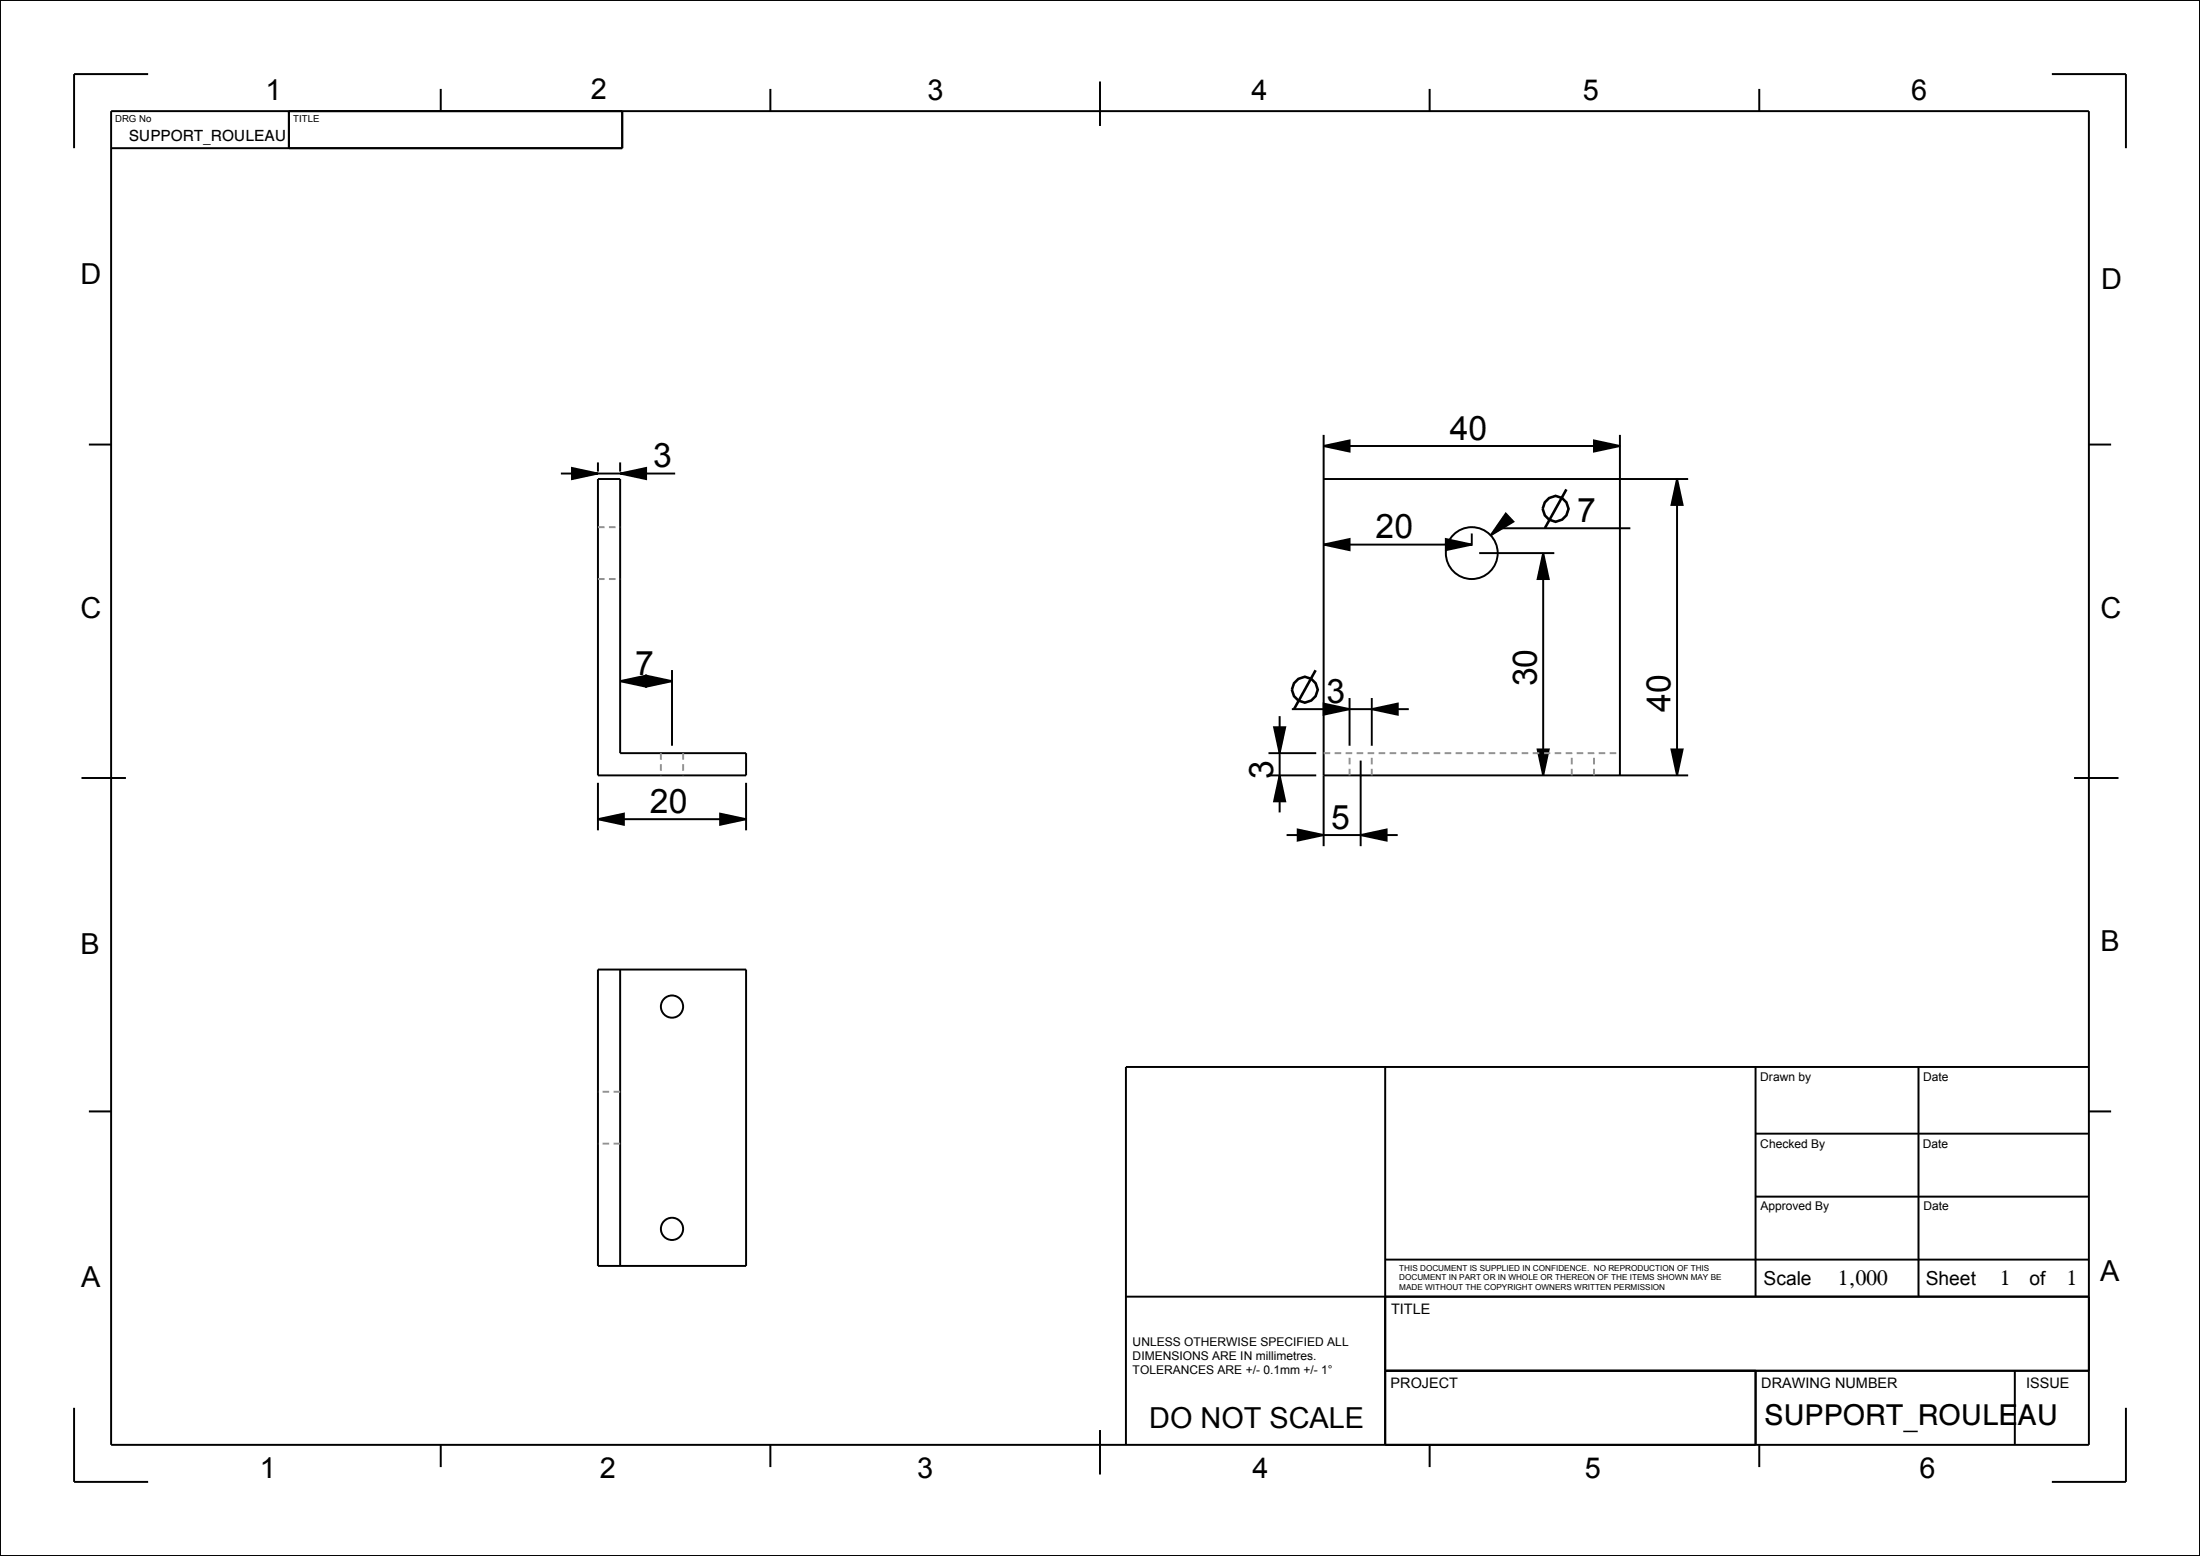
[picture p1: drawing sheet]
<svg xmlns="http://www.w3.org/2000/svg" width="297mm" height="210mm" viewBox="0 0 297 210" stroke-linecap="round" stroke-linejoin="round" font-family="sans-serif">
<g fill="#000">
<path d="M77.2 63.2l3.5 .7-3.5 .8zM83.7 63.9l3.5-.7v1.5zM178.7 60.2l3.5-.8v1.5zM178.7 73.5l3.5-.8v1.5zM195.2 72.7l3.5 .8-3.5 .7zM203.3 69.3l1 1.1-3.1 1.9zM208.3 74.6l.8 3.5h-1.5zM215.2 59.4l3.5 .8-3.5 .7zM226.4 64.6l.8 3.5h-1.5zM83.7 91.9l3.5-.7v1.5zM87.2 91.2l3.5 .7-3.5 .8zM178.7 95l3.5 .7-3.5 .8z"/>
<path d="M185.2 95.7l3.5-.7v1.5zM80.7 110.6l3.5-.8v1.5zM97.2 109.8l3.5 .8-3.5 .7zM172 98.1h1.5l-.8 3.5zM172.7 104.6l.8 3.5h-1.5zM175.2 112l3.5 .7-3.5 .8zM183.7 112.7l3.5-.7v1.5zM207.6 101.1h1.5l-.8 3.5zM225.7 101.1h1.5l-.8 3.5z"/>
</g>
<g fill="none" stroke="#000" stroke-width=".26">
<path d="M0 0h297v210h-297zM15 15h267v180h-267zM20 10h-10v10M39 15v5M59.5 12v3M84 15v5h-69M104 12v3M148.5 11v6M193 12v3M237.5 12v3M277 10h10v10M178.7 58.7v55.5"/>
<path d="M215.2 59.4l3.5 .8-3.5 .7zM218.7 58.7v45.9M12 60h3M75.7 63.9h15.4M77.2 63.2l3.5 .7-3.5 .8zM80.7 64.6h3v37h17v3h-20zM80.7 62.4v1.2M83.7 63.9l3.5-.7v1.5zM83.7 62.4v1.2M178.7 60.2l3.5-.8v1.5zM178.7 73.5l3.5-.8v1.5zM178.7 64.6h49.2"/>
<path d="M178.7 73.5h20M178.7 60.2h40M195.2 72.7l3.5 .8-3.5 .7zM198.7 72v1.6M199.7 74.6h10.1M203.3 69.3l1 1.1-3.1 1.9zM208.3 74.6l.8 3.5h-1.5zM208.3 74.6v30M220.1 71.3h-17.8l-1.1 1M226.4 64.6l.8 3.5h-1.5zM226.4 64.6v40M282 60h3"/>
<path d="M83.7 91.9l3.5-.7v1.5zM83.7 91.9h7M87.2 91.2l3.5 .7-3.5 .8zM90.7 90.4v10.2M172 98.1h1.5l-.8 3.5zM172.7 96.6v13M174.4 95.7h15.8M178.7 95l3.5 .7-3.5 .8zM182.2 94.2v6.4M185.2 95.7l3.5-.7v1.5zM185.2 94.2v6.4M11 105h6"/>
<path d="M80.7 110.6l3.5-.8v1.5zM80.7 110.6h20M80.7 105.6v6.5M97.2 109.8l3.5 .8-3.5 .7zM100.7 105.6v6.5M171.2 104.6h6.5M171.2 101.6h6.5M172.7 104.6l.8 3.5h-1.5zM173.7 112.7h15M175.2 112l3.5 .7-3.5 .8zM178.7 104.6h49.2M183.7 112.7l3.5-.7v1.5z"/>
<path d="M183.7 102.6v11.6M207.6 101.1h1.5l-.8 3.5zM225.7 101.1h1.5l-.8 3.5zM280 105h6M80.7 130.9h20v40h-20zM83.7 130.9v40M12 150h3M187 144v51M237 144v31M237 153h45M259 144v31M282 144h-130v51"/>
<path d="M282 150h3M152 175h130M187 170h95M237 161.5h45M10 190v10h10M59.5 195v3M104 195v3M148.5 193v6M193 195v3M237 185v10M237.5 195v3M272 185v10"/>
<path d="M282 185h-95M287 190v10h-10"/>
<circle cx="198.7" cy="74.6" r="3.5"/>
<circle cx="90.7" cy="135.9" r="1.5"/>
<circle cx="90.7" cy="165.9" r="1.5"/>
</g>
<g fill="none" stroke="#000" stroke-width=".35">
<path d="M211.5 66l-3 5.3M177.6 90.5l-2.9 5.2"/>
<circle cx="210" cy="68.7" r="1.72"/>
<circle cx="176.1" cy="93.1" r="1.72"/>
</g>
<path d="M80.7 78.1h3M80.7 71.1h3M89.2 101.6v3M92.2 101.6v3M178.7 101.6h40M182.2 104.6v-3M185.2 104.6v-3M212.2 104.6v-3M215.2 104.6v-3M83.7 154.4h-3M83.7 147.4h-3" fill="none" stroke="#96948a" stroke-width=".26" stroke-dasharray=".9 .6" stroke-linecap="butt"/>
<g font-size="4.5">
<text x="195.7" y="59.3">40</text>
<text x="88.2" y="63">3</text>
<text x="212.9" y="70.4">7</text>
<text x="185.7" y="72.6">20</text>
<text x="85.7" y="91.1">7</text>
<text x="179.1" y="94.8">3</text>
<text x="207.5" y="92.6" transform="rotate(-90 207.5 92.6)">30</text>
<text x="225.5" y="96.1" transform="rotate(-90 225.5 96.1)">40</text>
<text x="171.9" y="105.2" transform="rotate(-90 171.9 105.2)">3</text>
<text x="87.7" y="109.7">20</text>
<text x="179.7" y="111.8">5</text>
</g>
<g font-size="3.9">
<text x="35.8" y="13.4">1</text>
<text x="79.8" y="13.4">2</text>
<text x="125.2" y="13.5">3</text>
<text x="169" y="13.4">4</text>
<text x="213.7" y="13.4">5</text>
<text x="258" y="13.4">6</text>
<text x="10.9" y="38.4">D</text>
<text x="283.7" y="39">D</text>
<text x="10.9" y="83.4">C</text>
<text x="283.6" y="83.4">C</text>
<text x="10.9" y="128.7">B</text>
<text x="283.6" y="128.4">B</text>
<text x="11" y="173.6">A</text>
<text x="283.5" y="172.8">A</text>
<text x="155.1" y="192.7">DO NOT SCALE</text>
<text x="238.2" y="192.3">SUPPORT_ROULEAU</text>
<text x="35.1" y="199.5">1</text>
<text x="81" y="199.5">2</text>
<text x="123.8" y="199.5">3</text>
<text x="169.1" y="199.5">4</text>
<text x="213.9" y="199.5">5</text>
<text x="259.1" y="199.5">6</text>
</g>
<g font-size="2.9">
<text x="248.1" y="173.4">1,000</text>
<text x="270" y="173.4">1</text>
<text x="279" y="173.4">1</text>
</g>
<g font-size="2.6">
<text x="238.1" y="173.4">Scale</text>
<text x="260" y="173.4">Sheet</text>
<text x="274" y="173.4">of</text>
</g>
<text font-size="2.1" x="17.4" y="19">SUPPORT_ROULEAU</text>
<g font-size="2">
<text x="187.8" y="177.3">TITLE</text>
<text x="187.7" y="187.3">PROJECT</text>
<text x="237.8" y="187.3">DRAWING NUMBER</text>
<text x="273.5" y="187.3">ISSUE</text>
</g>
<g font-size="1.6">
<text x="237.6" y="145.9">Drawn by</text>
<text x="259.6" y="145.9">Date</text>
<text x="237.6" y="154.9">Checked By</text>
<text x="259.6" y="154.9">Date</text>
<text x="237.7" y="163.4">Approved By</text>
<text x="259.7" y="163.4">Date</text>
<text x="152.9" y="181.6">UNLESS OTHERWISE SPECIFIED ALL</text>
<text x="152.9" y="183.5">DIMENSIONS ARE IN millimetres.</text>
<text x="152.9" y="185.4">TOLERANCES ARE +/- 0.1mm +/- 1°</text>
</g>
<g font-size="1.3">
<text x="15.5" y="16.5">DRG No</text>
<text x="39.6" y="16.5">TITLE</text>
</g>
<g font-size="1.1">
<text x="188.9" y="171.5">THIS DOCUMENT IS SUPPLIED IN CONFIDENCE. NO REPRODUCTION OF THIS</text>
<text x="188.9" y="172.8">DOCUMENT IN PART OR IN WHOLE OR THEREON OF THE ITEMS SHOWN MAY BE</text>
<text x="188.9" y="174.1">MADE WITHOUT THE COPYRIGHT OWNERS WRITTEN PERMISSION</text>
</g>
</svg>
